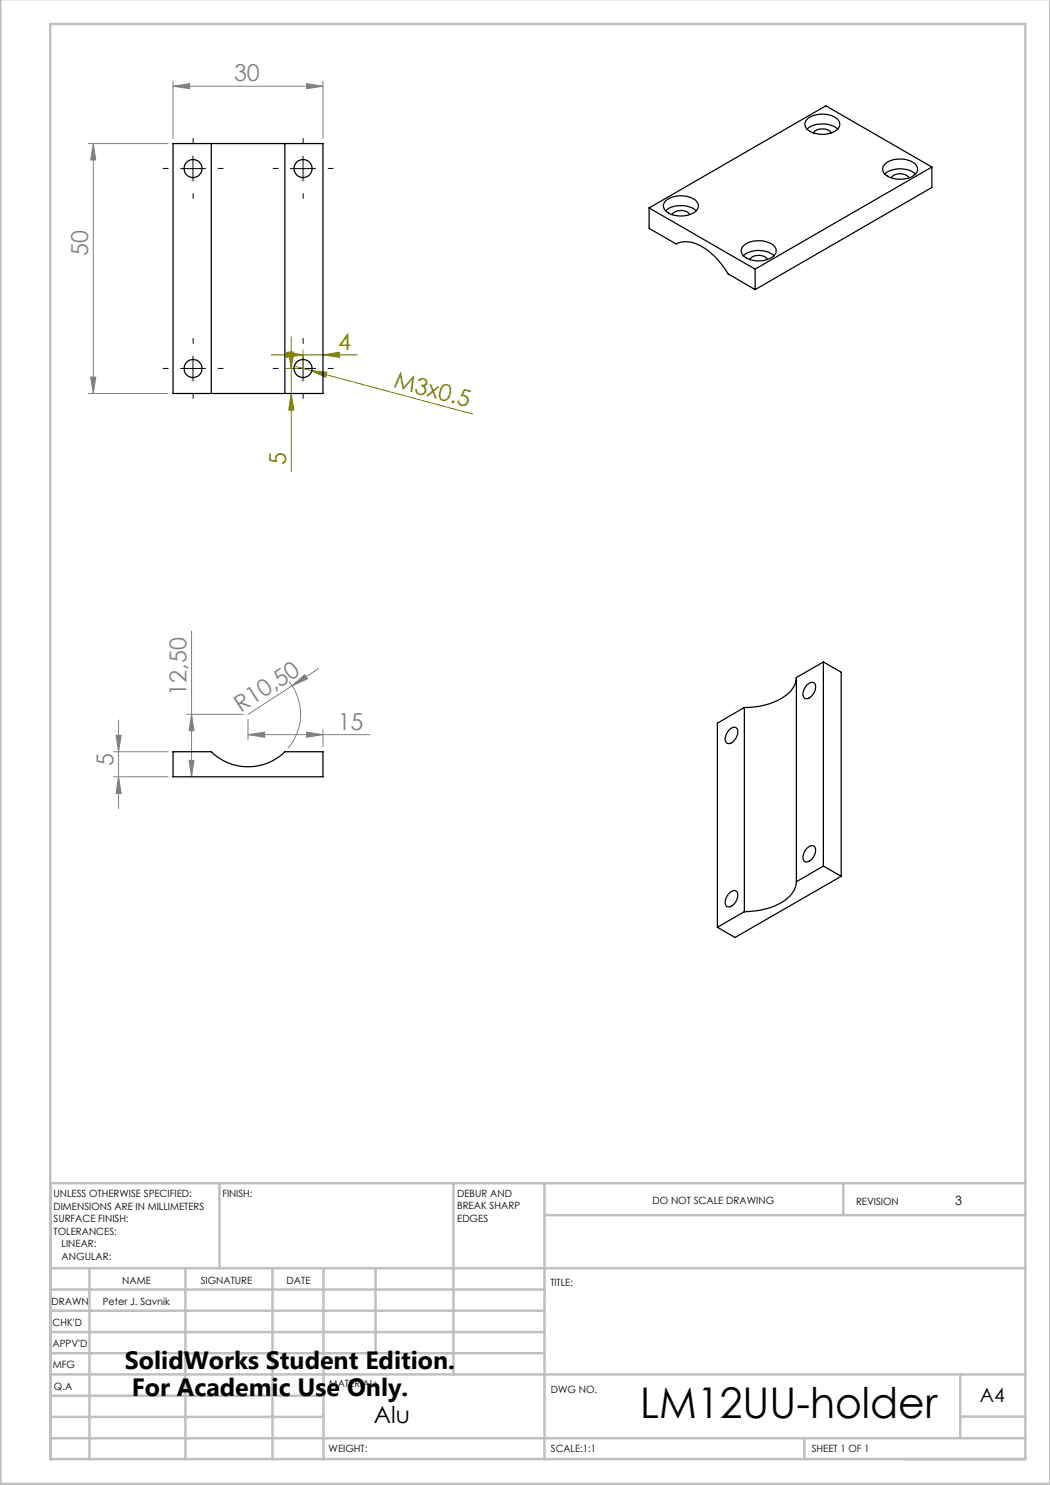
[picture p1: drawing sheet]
<svg xmlns="http://www.w3.org/2000/svg" width="210mm" height="297mm" viewBox="0 0 210 297" stroke-linecap="round" stroke-linejoin="round" font-family="sans-serif">
<path d="M54.3 71h17.2M57.3 73.7h2.3M57.3 70.4l3.3 .6-3.3 .5zM57.7 70.4h1.1l-.6 3.3zM58.2 67.3v27.1M58.2 78.7l.6 3.3h-1.1zM59.2 73.3l35.4 9.5M60.6 70v2.7M62.1 74.1l3.3 .4-.3 1zM64.6 71l3.3-.6v1.1z" fill="none" stroke="#808000" stroke-width=".2"/>
<g fill="none" stroke="#808080" stroke-width=".2">
<path d="M34.6 17.2l3.3-.5v1zM34.6 16.2v11.5M34.6 17.2h30M61.3 16.7l3.3 .5-3.3 .5zM64.6 16.2v11.5M17.6 28.7h16M18.7 28.7v50M18.7 28.7l.5 3.3h-1.1zM17.6 78.7h16M18.1 75.4h1.1l-.5 3.3zM38.3 126.2v29.2M57.9 136.3a10.5 10.5 0 0 1-.3 13.3"/>
<path d="M58.4 137.2l2.5-2.3 .6 .9zM58.4 137.2l-8.8 5.7M63.7 133.7l-5.3 3.5M22.7 155.4h10.9M22.7 150.4h10.9M23.2 147.1h1l-.5 3.3zM23.7 155.4l.5 3.3h-1zM23.7 144v17.7M37.3 142.9h11.3M37.8 152.1h1l-.5 3.3zM38.3 142.9l.5 3.3h-1zM49.6 146.9l3.3-.5v1.1z"/>
<path d="M49.6 143.9v4.1M49.6 146.9h24.4M61.3 146.4l3.3 .5-3.3 .6zM64.6 145.9v3.5"/>
</g>
<g fill="none" stroke="#000" stroke-width=".2" stroke-dasharray="15.2 1.3 1.3 1.3">
<path d="M33.6 33.7h-1M38.6 28.7v-1M38.6 38.7v1M43.6 33.7h1M55.6 33.7h-1M60.6 28.7v-1M60.6 38.7v1M65.6 33.7h1M33.6 73.7h-1M38.6 68.7v-1M38.6 78.7v1M43.6 73.7h1"/>
<path d="M55.6 73.7h-1M60.6 68.7v-1M60.6 78.7v1M65.6 73.7h1"/>
</g>
<path d="M36.1 33.7h5M38.6 31.2v5M58.1 33.7h5M60.6 31.2v5M36.1 73.7h5M38.6 71.2v5M58.1 73.7h5M60.6 71.2v5" fill="none" stroke="#000" stroke-width=".2"/>
<g fill="none" stroke="#c0c0c0" stroke-width=".5">
<path d="M.1 -.1v296.9h209.9v-296.9M10.1 4.8h195v287h-195zM43.9 236.6v17M90.7 236.6v38.3M108.9 236.6v55.3M168.7 236.6v6.3M205.1 236.6h-195v55.3M10.1 253.6h195M10.1 257.9h98.8M17.9 253.6v38.3M37.1 253.6v38.3M54.5 253.6v38.3"/>
<path d="M64.7 253.6v38.3M75.1 253.6v17M108.9 243h96.2M10.1 270.6h98.8M10.1 266.4h98.8M10.1 262.1h98.8M10.1 279.1h54.6M10.1 274.9h195M192.1 274.8v12.7M10.1 287.7h195M10.1 283.4h54.6M160.9 287.5v4.3"/>
<path d="M192.1 283.3h13"/>
</g>
<g fill="#808000">
<path d="M62.1 74.1l3.3 .4-.3 1z"/>
<path d="M57.3 70.4l3.3 .6-3.3 .5zM64.6 71l3.3-.6v1.1z"/>
<path d="M57.7 70.4h1.1l-.6 3.3zM58.2 78.7l.6 3.3h-1.1z"/>
</g>
<g fill="#808080">
<path d="M58.4 137.2l2.5-2.3 .6 .9z"/>
<path d="M34.6 17.2l3.3-.5v1zM61.3 16.7l3.3 .5-3.3 .5z"/>
<path d="M18.1 75.4h1.1l-.5 3.3zM18.7 28.7l.5 3.3h-1.1zM23.7 155.4l.5 3.3h-1zM23.2 147.1h1l-.5 3.3zM37.8 152.1h1l-.5 3.3zM38.3 142.9l.5 3.3h-1z"/>
<path d="M49.6 146.9l3.3-.5v1.1zM61.3 146.4l3.3 .5-3.3 .6z"/>
</g>
<g fill="none" stroke="#000" stroke-width=".25">
<path d="M42.3 28.7h14.7M42.3 28.7v50M42.3 28.7h-7.7v50h7.7M57 28.7v50M57 28.7h7.6v50h-7.6M161.4 25.8a5.1 5.1 0 0 1 6.1 0M161.4 23.8a4.8 4.8 0 0 1 6.3 .4 1.63 1.63 0 0 1-1.2 2.3 4.9 4.9 0 0 1-5.3-1 1.27 1.27 0 0 1 .2-1.7zM162.7 26.6a2.31 2.31 0 0 1 3.5 0M176.8 33a4.8 4.8 0 0 1 6.5 .1 1.55 1.55 0 0 1-.9 2.2 4.8 4.8 0 0 1-5.7-.8l-.2-.8zM177 34.8a4.9 4.9 0 0 1 6.1 0M178.3 35.6a2.31 2.31 0 0 1 3.5 0M186.4 33.4l-21.2-12.2-35.4 20.4"/>
<path d="M186.4 33.4l-35.4 20.4M186.4 33.4v4.1l-35.4 20.4M129.8 41.6v4.1l5.4 3.1a5.7 5.7 0 0 1 5.9 1 16.1 16.1 0 0 1 4.5 5l5.4 3.1M129.8 41.6l21.2 12.2M133.1 42.2a5.1 5.1 0 0 1 6.1 0M133.1 40.2a5 5 0 0 1 6.2 .1 1.48 1.48 0 0 1-.8 2.4 4.9 4.9 0 0 1-5.6-.8 1.27 1.27 0 0 1 .2-1.7zM134.4 42.9a2.31 2.31 0 0 1 3.5 0M148.7 51.1a4.9 4.9 0 0 1 6.1 0M148.9 49a5.2 5.2 0 0 1 6 .2 1.47 1.47 0 0 1-.8 2.4 4.9 4.9 0 0 1-5.7-.7 1.35 1.35 0 0 1 .5-1.9zM150 51.9a2.31 2.31 0 0 1 3.5 0M151 53.8v4.1M42.3 78.7h14.7"/>
<path d="M159.3 135.5a5.4 5.4 0 0 1-3.3 4.4 15.3 15.3 0 0 1-7.1 1.6M159.3 135.5v40.9M161.3 137.1a1.05 1.05 0 0 1 1.8-.2 2.38 2.38 0 0 1-2 2.8 1.18 1.18 0 0 1-.3-1.7zM164.7 132.4l-5.4 3.1M164.7 132.4v40.8M164.7 132.4l3.5 2v40.9M34.6 150.4h7.7a10.5 10.5 0 0 0 14.7 0h7.6v5h-30zM145.7 146.1a1.01 1.01 0 0 1 1.8-.2 2.38 2.38 0 0 1-1.9 2.8 1.18 1.18 0 0 1-.4-1.7zM148.9 141.5v40.8M148.9 141.5l-5.4 3.1v40.9M145.7 178.7a1.01 1.01 0 0 1 1.8-.2 2.43 2.43 0 0 1-1.8 2.9 1 1 0 0 1-.6-1.5zM159.3 176.4a5.7 5.7 0 0 1-3.8 4.5 16.2 16.2 0 0 1-6.6 1.4"/>
<path d="M161.3 169.8a1.05 1.05 0 0 1 1.8-.3 2.38 2.38 0 0 1-2 2.9 1.18 1.18 0 0 1-.3-1.7zM164.7 173.2l-5.4 3.2M164.7 173.2l3.5 2.1M168.2 175.3l-21.2 12.2-3.5-2M148.9 182.3l-5.4 3.2"/>
<circle cx="38.6" cy="33.7" r="1.81"/>
<circle cx="60.6" cy="33.7" r="1.8"/>
<circle cx="38.6" cy="73.7" r="1.8"/>
<circle cx="60.6" cy="73.7" r="1.79"/>
</g>
<text font-size="8.5" x="128.1" y="283.5">LM12UU-holder</text>
<g font-size="5">
<text x="25" y="273.7">SolidWorks Student Edition.</text>
<text x="26.4" y="279.2">For Academic Use Only.</text>
</g>
<g font-size="4.7" fill="#808080">
<text x="46.8" y="16.2">30</text>
<text x="17.7" y="51.1" transform="rotate(-90 17.7 51.1)">50</text>
<text x="37.3" y="139.1" transform="rotate(-90 37.3 139.1)">12,50</text>
<text x="48.1" y="142.6" transform="rotate(-33 48.1 142.6)">R10,50</text>
<text x="67.5" y="145.9">15</text>
<text x="22.7" y="153.1" transform="rotate(-90 22.7 153.1)">5</text>
</g>
<g font-size="4.7" fill="#808000">
<text x="67.6" y="69.9">4</text>
<text x="78.6" y="77.5" transform="rotate(15 78.6 77.5)">M3x0.5</text>
<text x="57.3" y="93.1" transform="rotate(-90 57.3 93.1)">5</text>
</g>
<text font-size="4.7" x="74.8" y="284.5">Alu</text>
<text font-size="3.9" x="196" y="280.4">A4</text>
<text font-size="2.5" x="191.1" y="240.9">3</text>
<g font-size="2">
<text x="10.7" y="239.5">UNLESS OTHERWISE SPECIFIED:</text>
<text x="44.5" y="239.5">FINISH:</text>
<text x="91.4" y="239.4">DEBUR AND</text>
<text x="10.7" y="242">DIMENSIONS ARE IN MILLIMETERS</text>
<text x="10.7" y="244.5">SURFACE FINISH:</text>
<text x="91.4" y="241.9">BREAK SHARP</text>
<text x="91.4" y="244.4">EDGES</text>
<text x="130.5" y="240.8">DO NOT SCALE DRAWING</text>
<text x="171.2" y="241">REVISION</text>
<text x="10.7" y="247">TOLERANCES:</text>
<text x="12.3" y="249.5">LINEAR:</text>
<text x="12.3" y="252">ANGULAR:</text>
<text x="24.4" y="256.9">NAME</text>
<text x="40.1" y="256.8">SIGNATURE</text>
<text x="57.3" y="256.8">DATE</text>
<text x="110.1" y="257.1">TITLE:</text>
<text x="10.3" y="260.9">DRAWN</text>
<text x="20.6" y="261">Peter J. Savnik</text>
<text x="10.5" y="269.3">APPV'D</text>
<text x="10.5" y="265.2">CHK'D</text>
<text x="10.6" y="273.6">MFG</text>
<text x="10.8" y="278">Q.A</text>
<text x="65.8" y="277.4">MATERIAL:</text>
<text x="110.2" y="278.5">DWG NO.</text>
<text x="65.7" y="290.4">WEIGHT:</text>
<text x="110.2" y="290.5">SCALE:1:1</text>
<text x="162.4" y="290.4">SHEET 1 OF 1</text>
</g>
</svg>
